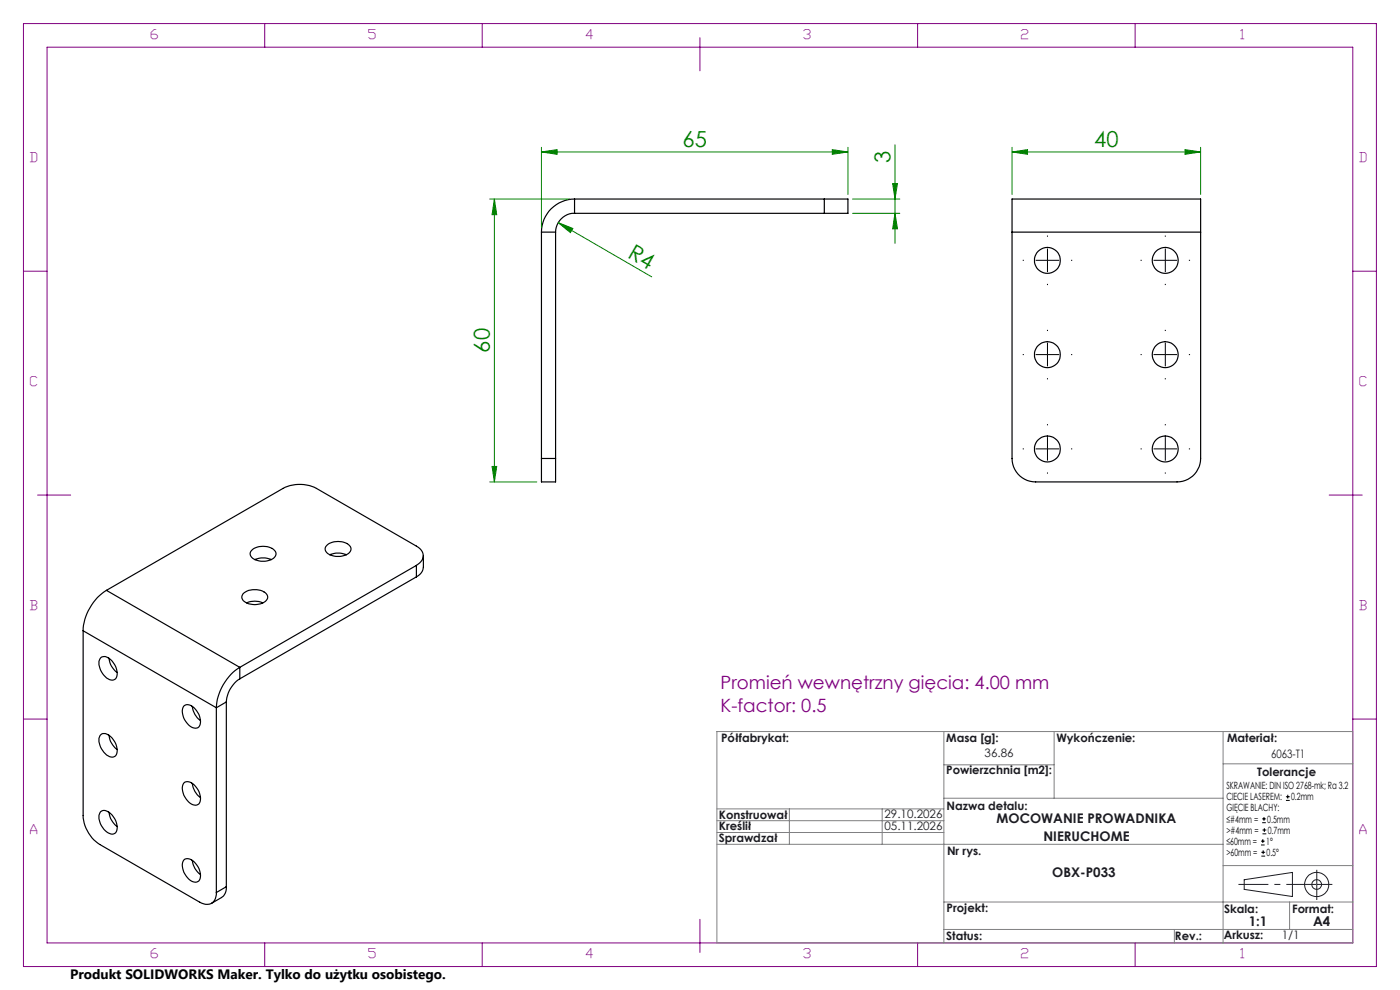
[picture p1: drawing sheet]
<svg xmlns="http://www.w3.org/2000/svg" width="297mm" height="210mm" viewBox="0 0 297 210" stroke-linecap="round" stroke-linejoin="round" font-family="sans-serif">
<g fill="none" stroke="#000" stroke-width=".25">
<path d="M114.9 49.2h3M114.9 49.2v48.1M117.9 49.2v48.1M121.9 45.3a4 4 0 0 0-4 3.9M121.9 42.2a7 7 0 0 0-7 7M121.9 42.2v3.1M121.9 42.2h53M121.9 45.3h53M174.9 42.2h5v3.1h-5M174.9 42.2v3.1M214.7 49.2v48.1a5 5 0 0 0 5 4.9h30a5 5 0 0 0 5-4.9v-48.1M214.7 49.2v-7h40v7"/>
<path d="M214.7 49.2h40M114.9 97.3v4.9h3v-4.9M114.9 97.3h3M53.6 116.5a3.8 3.8 0 0 1 4.8 .5 1.33 1.33 0 0 1-1 1.8 3.8 3.8 0 0 1-4.2-.8l-.1-.8zM54 118.7a4.6 4.6 0 0 1 3.6 0M69.3 115.7a3.7 3.7 0 0 1 5 .2 1.33 1.33 0 0 1-1 1.8 3.8 3.8 0 0 1-4.2-.8l-.1-.7zM70 117.7a4.6 4.6 0 0 1 3.5 0M88.3 119.9a2.17 2.17 0 0 0 1.5-2 2.17 2.17 0 0 0-1.5-2.1l-21.2-12.2a7.8 7.8 0 0 0-7.1 0l-37.4 21.6M88.3 119.9l-37.4 21.7M88.3 119.9v2.5M89.8 117.9l-.1 3-.6 .9-.8 .6M17.6 133.8v39.2a7.9 7.9 0 0 0 3.6 6.1l21.2 12.3a2.09 2.09 0 0 0 3.4-1.2l.1-.9"/>
<path d="M17.6 133.8l28.3 16.3M21.3 139.6a1.95 1.95 0 0 1 2.8 1 3 3 0 0 1 .4 3.4 1.74 1.74 0 0 1-2.5-.7 3.5 3.5 0 0 1-.8-3.5zM22.6 125.2a11 11 0 0 0-5 8.6M22.6 125.2l28.3 16.4M23.1 139.6a4.2 4.2 0 0 0 1.8 3.1M51.6 125.9a3.8 3.8 0 0 1 5.1 .3 1.31 1.31 0 0 1-1 1.7 3.8 3.8 0 0 1-4.3-.8l-.1-.4zM52.3 127.9a4.5 4.5 0 0 1 3.5 0M88.3 122.4l-37.4 21.6M21.3 155.9a1.54 1.54 0 0 1 2.2 .4 3.4 3.4 0 0 1 1 4 1.74 1.74 0 0 1-2.5-.7 3.6 3.6 0 0 1-.8-3.5zM23.1 156a4.4 4.4 0 0 0 1.8 3M39 149.7a1.95 1.95 0 0 1 2.7 1.1 3 3 0 0 1 .5 3.4 1.95 1.95 0 0 1-2.7-1.1 3 3 0 0 1-.5-3.4zM40.8 149.9a4.4 4.4 0 0 0 1.7 3"/>
<path d="M45.9 150.1v39.2M48 148.9l-2.1 1.2M48 148.9v39.2M50.9 144a6.3 6.3 0 0 0-2.9 4.9M50.9 141.6a10.9 10.9 0 0 0-5 8.5M50.9 141.6v2.4M21.3 172.2a2.01 2.01 0 0 1 2.8 1.1 3 3 0 0 1 .4 3.4 2.01 2.01 0 0 1-2.7-1.1 2.88 2.88 0 0 1-.5-3.4zM23.1 172.3a4.4 4.4 0 0 0 1.8 3M39 166.1a1.95 1.95 0 0 1 2.7 1 3 3 0 0 1 .5 3.4 1.95 1.95 0 0 1-2.7-1 3 3 0 0 1-.5-3.4zM40.8 166.2a4.4 4.4 0 0 0 1.7 3M39 182.4a1.95 1.95 0 0 1 2.7 1.1 3 3 0 0 1 .5 3.4 1.95 1.95 0 0 1-2.7-1.1 3 3 0 0 1-.5-3.4zM40.8 182.5a4.3 4.3 0 0 0 1.7 3"/>
<path d="M48 188.1l-.1 .9-.5 1.1-2.5 1.5M48 188.1l-2.1 1.2"/>
<circle cx="222.2" cy="55.2" r="2.75"/>
<circle cx="247.2" cy="55.2" r="2.75"/>
<circle cx="222.2" cy="75.2" r="2.75"/>
<circle cx="247.2" cy="75.2" r="2.75"/>
<circle cx="222.2" cy="95.2" r="2.75"/>
<circle cx="247.2" cy="95.2" r="2.75"/>
</g>
<path d="M114.9 32.2l3.3-.5v1zM114.9 31.2v17.1M114.9 32.2h65M179.9 31.2v10" fill="none" stroke="#008000" stroke-width=".21"/>
<g fill="none" stroke="#191924" stroke-width=".21">
<path d="M263.9 186.6l10.3-1.5v5.1l-10.3-1.5z"/>
<circle cx="279.3" cy="187.6" r="1.03"/>
<circle cx="279.3" cy="187.6" r="2.57"/>
</g>
<path d="M279.3 187.6h-16.7" fill="none" stroke="#191924" stroke-width=".21" stroke-dasharray="6.3 1.3 1.3 1.3" stroke-dashoffset="-.1" stroke-linecap="butt"/>
<path d="M279.3 187.6h3.3M279.3 187.6v3.3M279.3 187.6v-3.1" fill="none" stroke="#191924" stroke-width=".21" stroke-dasharray="6.3 1.3 1.3 1.3" stroke-linecap="butt"/>
<g fill="none" stroke="#800080" stroke-width=".21">
<path d="M5 5h287v200h-287zM10 10h277v190h-277zM56.2 5v5M102.3 5v5M148.5 8v7M194.7 5v5M240.8 5v5M5 57.5h5M287 57.5h5M8 105h7M282 105h7M5 152.5h5"/>
<path d="M287 152.5h5M148.5 195v7M56.2 200v5M102.3 200v5M194.7 200v5M240.8 200v5"/>
</g>
<g fill="none" stroke="#808080" stroke-width=".21">
<path d="M152.1 155.2h134.9v44.8h-134.9zM200.2 155.2v44.8M223.6 155.2v14.1M259.5 155.2v44.8M152.1 176.6h48.1M152.1 174.1h48.1M152.1 171.6h48.1M152.1 179.1h107.4M167.5 171.6v7.5M187.1 171.6v7.5M200.2 169.3h59.3M200.2 162.2h23.4"/>
<path d="M259.5 162h27.5M200.2 197.2h86.8M200.2 191.3h86.8M249.1 197.2v2.8M259.5 183.6h27.5M273.6 191.3v5.9"/>
</g>
<path d="M114.9 32.2l3.3-.5v1z" fill="#008000"/>
<path d="M176.6 31.7l3.3 .5-3.3 .5z" fill="none" stroke="#008000" stroke-width=".21"/>
<path d="M176.6 31.7l3.3 .5-3.3 .5z" fill="#008000"/>
<path d="M103.9 42.2h17M104.9 42.2l.5 3.3h-1zM104.9 42.2v60M103.9 102.2h10" fill="none" stroke="#008000" stroke-width=".21"/>
<path d="M104.9 42.2l.5 3.3h-1z" fill="#008000"/>
<path d="M104.4 98.9h1l-.5 3.3z" fill="none" stroke="#008000" stroke-width=".21"/>
<path d="M104.4 98.9h1l-.5 3.3z" fill="#008000"/>
<path d="M118.4 47.2l3.1 1.3-.5 .8zM118.4 47.2l19.9 11.5" fill="none" stroke="#008000" stroke-width=".21"/>
<path d="M118.4 47.2l3.1 1.3-.5 .8z" fill="#008000"/>
<path d="M189.4 38.9h1l-.5 3.3zM189.9 30.7v20.9M180.9 42.2h10M180.9 45.3h10" fill="none" stroke="#008000" stroke-width=".21"/>
<path d="M189.4 38.9h1l-.5 3.3z" fill="#008000"/>
<path d="M189.9 45.3l.5 3.2h-1z" fill="none" stroke="#008000" stroke-width=".21"/>
<path d="M189.9 45.3l.5 3.2h-1z" fill="#008000"/>
<path d="M214.7 32.2l3.3-.5v1zM214.7 31.2v10M214.7 32.2h40M254.7 31.2v10" fill="none" stroke="#008000" stroke-width=".21"/>
<path d="M214.7 32.2l3.3-.5v1z" fill="#008000"/>
<path d="M251.4 31.7l3.3 .5-3.3 .5z" fill="none" stroke="#008000" stroke-width=".21"/>
<path d="M251.4 31.7l3.3 .5-3.3 .5z" fill="#008000"/>
<g fill="none" stroke="#000" stroke-width=".21">
<path d="M267.5 179.2h.8M267.5 178.4h.8M267.8 174.5h.7M267.8 173.7h.7M267.8 176.9h.8M267.8 176.1h.8M267.9 178v.8M268.1 173.3v.8M268.2 175.7v.8M272.8 169.8h.8M272.8 169h.8M273.2 168.6v.8"/>
<path d="M267.6 181.6h.8M267.6 180.8h.8M268 180.4v.8"/>
</g>
<g fill="none" stroke="#000" stroke-width=".21" stroke-dasharray="15.2 1.3 1.3 1.3" stroke-linecap="butt">
<path d="M217.2 55.2h-.2M222.2 55.2v-2.5M222.2 55.2h-2.5M222.2 55.2v2.5M222.2 55.2h2.5M222.2 50.2v-.2M227.2 55.2h.3M242.2 55.2h-.2M247.2 55.2v-2.5M247.2 55.2h-2.5M247.2 55.2v2.5M247.2 55.2h2.5"/>
<path d="M247.2 50.2v-.2M252.2 55.2h.3M217.2 75.2h-.2M222.2 75.2v-2.5M222.2 75.2h-2.5M222.2 75.2v2.5M222.2 75.2h2.5M222.2 70.2v-.2M222.2 60.2v.3M227.2 75.2h.3M242.2 75.2h-.2M247.2 60.2v.3"/>
<path d="M247.2 75.2v-2.5M247.2 75.2h-2.5M247.2 75.2v2.5M247.2 75.2h2.5M247.2 70.2v-.2M252.2 75.2h.3M217.2 95.2h-.2M222.2 95.2v-2.5M222.2 95.2h-2.5M222.2 95.2v2.5M222.2 95.2h2.5M222.2 90.2v-.2"/>
<path d="M222.2 80.2v.3M227.2 95.2h.3M242.2 95.2h-.2M247.2 80.2v.3M247.2 95.2v-2.5M247.2 95.2h-2.5M247.2 95.2v2.5M247.2 95.2h2.5M247.2 90.2v-.2M252.2 95.2h.3M222.2 100.2v.3M247.2 100.2v.3"/>
</g>
<g font-size="4.7" fill="#008000">
<text x="144.8" y="31.2">65</text>
<text x="188.9" y="34.6" transform="rotate(-90 188.9 34.6)">3</text>
<text x="232.1" y="31.2">40</text>
<text x="133" y="54.5" transform="rotate(30 133 54.5)">R4</text>
<text x="103.9" y="74.8" transform="rotate(-90 103.9 74.8)">60</text>
</g>
<g font-size="3.9" fill="#800080">
<text x="152.9" y="146.1">Promień wewnętrzny gięcia: 4.00 mm</text>
<text x="152.9" y="151">K-factor: 0.5</text>
</g>
<text font-size="2.9" x="14.9" y="207.6">Produkt SOLIDWORKS Maker. Tylko do użytku osobistego.</text>
<g font-size="2.8" fill="#800080">
<text x="32" y="8.2">6</text>
<text x="78.2" y="8.2">5</text>
<text x="124.4" y="8.2">4</text>
<text x="170.5" y="8.2">3</text>
<text x="216.7" y="8.2">2</text>
<text x="263.2" y="8.2">1</text>
<text x="6.5" y="34.4">D</text>
<text x="288.5" y="34.4">D</text>
<text x="6.5" y="81.9">C</text>
<text x="288.5" y="81.9">C</text>
<text x="6.5" y="129.4">B</text>
<text x="288.5" y="129.4">B</text>
<text x="6.5" y="176.9">A</text>
<text x="288.5" y="176.9">A</text>
<text x="32" y="203.2">6</text>
<text x="78.2" y="203.2">5</text>
<text x="124.4" y="203.2">4</text>
<text x="170.5" y="203.2">3</text>
<text x="216.7" y="203.2">2</text>
<text x="263.2" y="203.2">1</text>
</g>
<g font-size="2.8" fill="#191924">
<text x="211.4" y="174.6">MOCOWANIE PROWADNIKA</text>
<text x="221.4" y="178.4">NIERUCHOME</text>
<text x="223.2" y="186">OBX-P033</text>
<text x="264.9" y="196.5">1:1</text>
<text x="278.6" y="196.5">A4</text>
</g>
<g font-size="2.5" fill="#191924">
<text x="153" y="157.5">Półfabrykat:</text>
<text x="200.7" y="157.5">Masa [g]:</text>
<text x="208.9" y="160.6">36.86</text>
<text x="224.1" y="157.5">Wykończenie:</text>
<text x="260.3" y="157.5">Materiał:</text>
<text x="269.7" y="160.8">6063-T1</text>
<text x="200.7" y="164.3">Powierzchnia [m2]:</text>
<text x="266.7" y="164.5">Tolerancje</text>
<text x="152.5" y="173.6">Konstruował</text>
<text x="187.6" y="173.5">29.10.2026</text>
<text x="200.8" y="171.9">Nazwa detalu:</text>
<text x="152.5" y="176">Kreślił</text>
<text x="152.5" y="178.5">Sprawdzał</text>
<text x="187.6" y="176">05.11.2026</text>
<text x="200.9" y="181.3">Nr rys.</text>
<text x="200.8" y="193.5">Projekt:</text>
<text x="259.7" y="193.6">Skala:</text>
<text x="274.1" y="193.6">Format:</text>
<text x="200.7" y="199.3">Status:</text>
<text x="249.3" y="199.3">Rev.:</text>
<text x="259.6" y="199.2">Arkusz:</text>
<text x="271.9" y="199.2">1/1</text>
</g>
<g font-size="2.1">
<text x="260.2" y="167.4">SKRAWANIE: DIN ISO 2768-mk; Ra 3.2</text>
<text x="260.2" y="172.1">GIĘCIE BLACHY:</text>
<text x="260.2" y="169.8">CIECIE LASEREM:</text>
<text x="273.9" y="169.8">0.2mm</text>
<text x="260.2" y="174.5">≤#4mm =</text>
<text x="260.2" y="176.9">&gt;#4mm =</text>
<text x="260.2" y="179.2">≤60mm =</text>
<text x="268.6" y="179.2">1°</text>
<text x="268.9" y="174.5">0.5mm</text>
<text x="268.9" y="176.9">0.7mm</text>
<text x="260.2" y="181.6">&gt;60mm =</text>
<text x="268.7" y="181.6">0.5°</text>
</g>
</svg>
